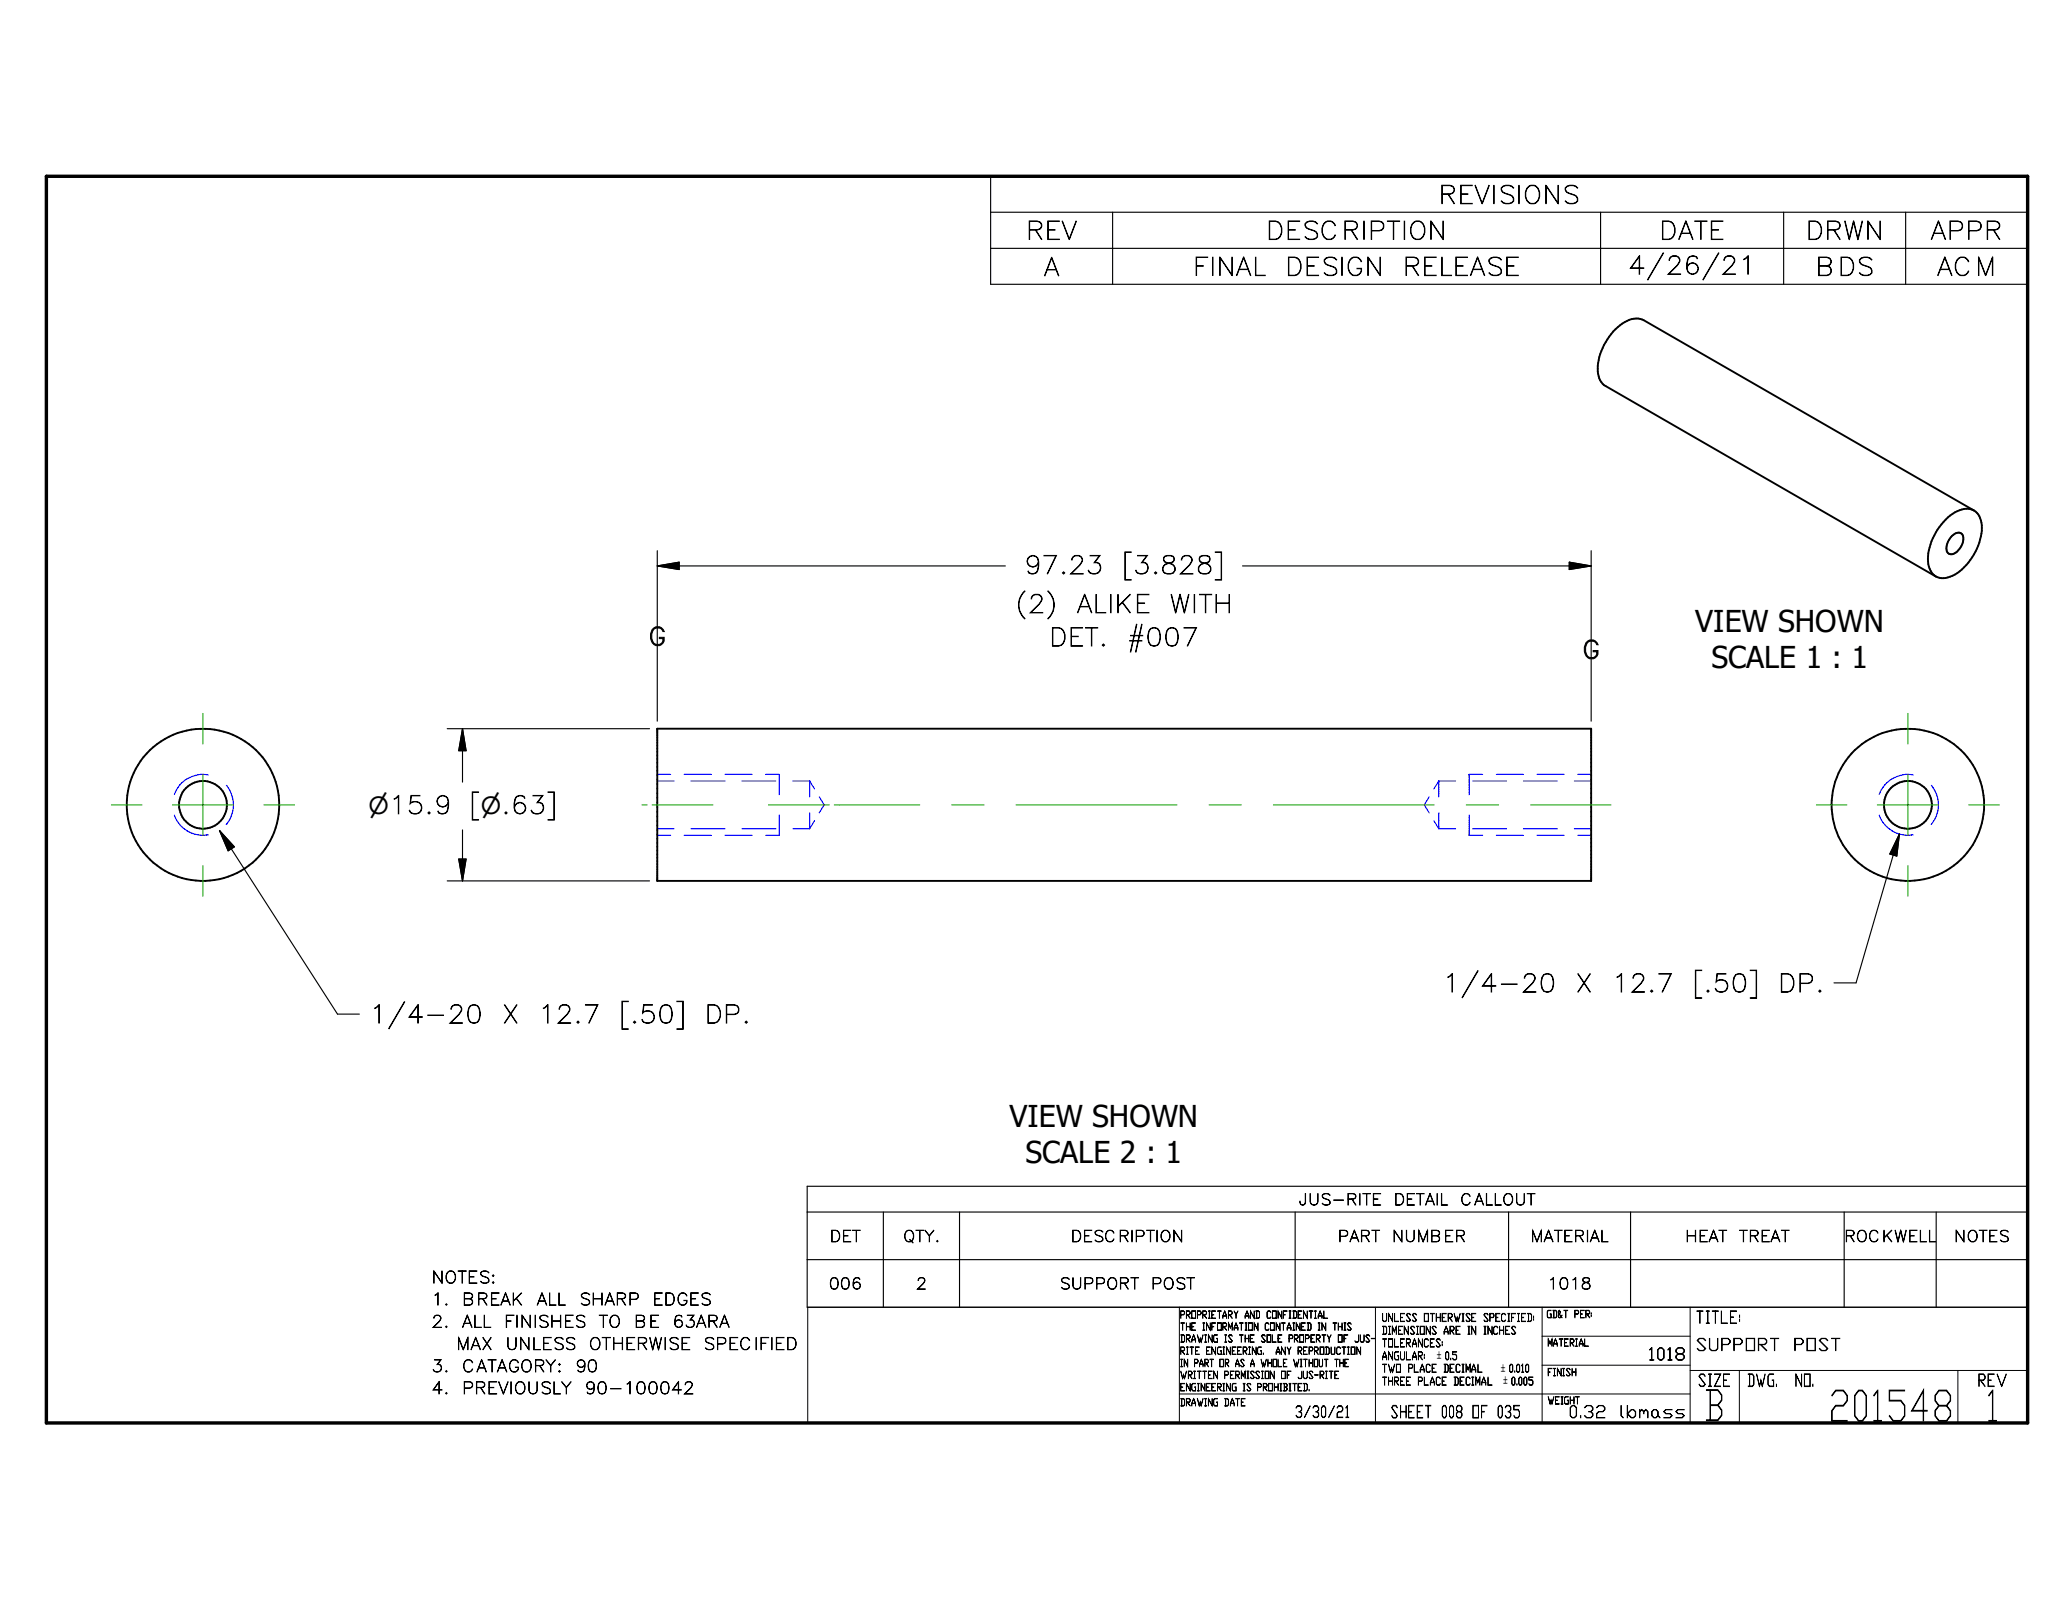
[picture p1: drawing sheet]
<svg xmlns="http://www.w3.org/2000/svg" width="279mm" height="216mm" viewBox="0 0 279 216" stroke-linecap="round" stroke-linejoin="round" font-family="sans-serif">
<g fill="none" stroke="#000" stroke-width=".25">
<path d="M263.4 72.3a.86 .86 0 0 1 1.4-.1 2.17 2.17 0 0 1-1.6 2.6 .81 .81 0 0 1-.6-1.2l.3-.7zM266.3 68.9l-44.5-25.7a2.93 2.93 0 0 0-3.2 .7 7.8 7.8 0 0 0-3 6.5l.3 .9 .5 .7 44.8 25.8M266.3 68.9a3 3 0 0 1 .9 3.5 8 8 0 0 1-3.8 5.3 2.46 2.46 0 0 1-2.2 .1M266.3 68.9a2.76 2.76 0 0 0-2.9 .4 8 8 0 0 0-3.3 6.5 2.5 2.5 0 0 0 1.1 2M88.7 98.3h126v20.6h-126z"/>
<circle cx="27.4" cy="108.6" r="10.3"/>
<circle cx="27.4" cy="108.6" r="3.2"/>
<circle cx="257.4" cy="108.6" r="3.2"/>
<circle cx="257.4" cy="108.6" r="10.3"/>
</g>
<g fill="none" stroke="#00f" stroke-width=".15">
<path d="M23.5 110a4.1 4.1 0 0 0 4.6 2.6M28.1 104.6a4.1 4.1 0 0 0-4.6 2.6M30.5 106a4.1 4.1 0 0 1 0 5.3M88.7 104.5h1.8M88.7 105.4h2.2M88.7 111.8h2.2M88.7 112.7h1.8M92.3 104.5h3.7M92.3 112.7h3.7M93.2 105.4h4.6M93.2 111.8h4.6M97.8 104.5h3.7"/>
<path d="M97.8 112.7h3.7M100.1 105.4h4.6M100.1 111.8h4.6M103.3 104.5h1.8v2.7M105.1 110v2.7h-1.8M107 105.4h2.2M107 111.8h2.2M109.2 105.4v2.1M109.2 109.7v2.1M109.2 105.4l.7 1.1M109.9 110.7l-.7 1.1M110.5 107.5l.7 1.1-.7 1.1"/>
<path d="M192.8 107.5l-.6 1.1 .6 1.1M193.4 110.7l.7 1.1M194.1 105.4v2.1M194.1 109.7v2.1M194.1 105.4l-.7 1.1M194.1 105.4h2.3M194.1 111.8h2.3M198.2 110v2.7h1.8M198.7 105.4h4.5M198.7 111.8h4.5M200 104.5h-1.8v2.7M201.9 104.5h3.6"/>
<path d="M201.9 112.7h3.6M205.5 105.4h4.6M205.5 111.8h4.6M207.4 104.5h3.6M207.4 112.7h3.6M212.4 105.4h2.3M212.4 111.8h2.3M212.9 104.5h1.8M212.9 112.7h1.8M253.5 110a4.1 4.1 0 0 0 4.6 2.6M258.1 104.6a4.1 4.1 0 0 0-4.6 2.6M260.6 106a4.1 4.1 0 0 1 0 5.3"/>
</g>
<path d="M6.3 23.8h267.3v168.2h-267.3z" fill="none" stroke="#000" stroke-width=".46"/>
<path d="M109 176.4h164.6v15.6h-164.6zM159.1 176.4v15.6M185.6 176.4v15.6M208 176.4v15.6M228 176.4v15.6M159.1 188.1h68.9M208 180.3h20M208 184.2h20M228 184.9h45.6M234.7 184.9v7.1M264.1 184.9v7.1" fill="none" stroke="#000" stroke-width=".13"/>
<g fill="none" stroke="#000" stroke-width=".15">
<path d="M133.6 23.8h140v14.6h-140zM133.6 28.6h140M133.6 33.5h140M150.1 28.6v9.8M215.9 28.6v9.8M240.6 28.6v9.8M257.1 28.6v9.8M88.7 76.4h46.9M88.7 76.4l2.9-.5v1zM88.7 74.3v23M167.6 76.4h47.1M211.7 75.9l3 .5-3 .5z"/>
<path d="M214.7 74.3v23M60.3 98.3h27.3M62.4 98.3v7.2M62.4 98.3l.5 3h-1zM29.6 112.1l15.9 24.7h3M29.6 112.1l2 2.2-.8 .5zM60.3 118.9h27.3M61.9 115.9h1l-.5 3zM62.4 112v6.9M256.3 112.5l-5.9 20.1h-3M256.3 112.5l-.4 3-.9-.3zM108.9 160.1h164.7v16.3h-164.7z"/>
<path d="M108.9 163.5h164.7M108.9 170h164.7M119.2 163.5v12.9M129.5 163.5v12.9M174.7 163.5v12.9M203.5 163.5v12.9M220 163.5v12.9M248.8 163.5v12.9M261.2 163.5v12.9"/>
</g>
<g fill="none" stroke="#23a718" stroke-width=".15">
<path d="M27.4 96.3v4.1M257.4 96.3v4.1M15 108.6h4.2M23.3 108.6h8.2M27.4 104.5v8.2M27.4 116.8v4.1M35.6 108.6h4.1M86.6 108.6h.7M88 108.6h8.2M103.7 108.6h8.2M112.6 108.6h11.5M128.4 108.6h4.4"/>
<path d="M137.1 108.6h21.7M163.1 108.6h4.4M171.8 108.6h21.7M197.8 108.6h4.4M206.5 108.6h10.8M245.1 108.6h4.1M253.3 108.6h8.2M257.4 104.5v8.2M257.4 116.8v4.1M265.6 108.6h4.1"/>
</g>
<path d="M88.7 76.4l2.9-.5v1zM211.7 75.9l3 .5-3 .5zM29.6 112.1l2 2.2-.8 .5zM61.9 115.9h1l-.5 3zM62.4 98.3l.5 3h-1zM256.3 112.5l-.4 3-.9-.3z" fill="#000" stroke="#000" stroke-width=".15"/>
<g font-size="5.7">
<text x="246.6" y="191.7">201548</text>
<text x="267.8" y="191.7">1</text>
</g>
<text font-size="5.6" x="229.7" y="191.6">B</text>
<g font-size="4.1">
<text x="228.7" y="85.3">VIEW SHOWN</text>
<text x="230.9" y="90.1">SCALE 1 : 1</text>
<text x="136.2" y="152.1">VIEW SHOWN</text>
<text x="138.3" y="156.9">SCALE 2 : 1</text>
</g>
<g font-size="3.4">
<text x="87.4" y="87.1">G</text>
<text x="213.4" y="88.9">G</text>
</g>
<g font-size="3.3">
<text x="194.1" y="27.5">REVISIONS</text>
<text x="138.4" y="32.3">REV</text>
<text x="170.8" y="32.3">DESCRIPTION</text>
<text x="223.8" y="32.3">DATE</text>
<text x="243.6" y="32.3">DRWN</text>
<text x="260.4" y="32.3">APPR</text>
<text x="140.8" y="37.2">A</text>
<text x="160.9" y="37.2">FINAL</text>
<text x="173.4" y="37.2">DESIGN</text>
<text x="189.2" y="37.2">RELEASE</text>
<text x="219.6" y="37">4/26/21</text>
<text x="244.9" y="37.2">BDS</text>
<text x="261.3" y="37.2">ACM</text>
<text x="138.1" y="77.4">97.23</text>
<text x="151.4" y="77.4">[3.828]</text>
<text x="136.9" y="82.7">(2)</text>
<text x="145.2" y="82.7">ALIKE</text>
<text x="157.8" y="82.7">WITH</text>
<text x="141.5" y="87.2">DET.</text>
<text x="152" y="87.2">#007</text>
<text x="63.4" y="109.8">[n.63]</text>
<text x="194.6" y="133.9">1/4-20</text>
<text x="212.5" y="133.9">X</text>
<text x="217.4" y="133.9">12.7</text>
<text x="228.4" y="133.9">[.50]</text>
<text x="239.9" y="133.9">DP.</text>
<text x="49.8" y="138">1/4-20</text>
<text x="67.7" y="138">X</text>
<text x="72.6" y="138">12.7</text>
<text x="83.6" y="138">[.50]</text>
<text x="95" y="138">DP.</text>
</g>
<text font-size="3.2" x="49.7" y="109.8">n15.9</text>
<g font-size="2.3">
<text x="228.7" y="178.6">TITLE:</text>
<text x="222.3" y="183.5">1018</text>
<text x="228.7" y="182.2">SUPPORT</text>
<text x="241.9" y="182.2">POST</text>
<text x="187.6" y="191.3">SHEET 008 OF 035</text>
<text x="211.6" y="191.3">0.32</text>
<text x="218.4" y="191.3">lbmass</text>
<text x="229" y="187.1">SIZE</text>
<text x="235.7" y="187.1">DWG.</text>
<text x="242.1" y="187.1">NO.</text>
<text x="266.8" y="187.1">REV</text>
</g>
<g font-size="2.2">
<text x="58.2" y="173.1">NOTES:</text>
<text x="58.2" y="176.1">1.</text>
<text x="58.2" y="179.1">2.</text>
<text x="62.3" y="176.1">BREAK</text>
<text x="62.3" y="179.1">ALL</text>
<text x="68" y="179.1">FINISHES</text>
<text x="72.4" y="176.1">ALL</text>
<text x="78.1" y="176.1">SHARP</text>
<text x="80.8" y="179.1">TO</text>
<text x="85.5" y="179.1">BE</text>
<text x="88" y="176.1">EDGES</text>
<text x="90.7" y="179.1">63ARA</text>
<text x="58.2" y="185.1">3.</text>
<text x="61.5" y="182.1">MAX</text>
<text x="62.3" y="185.1">CATAGORY:</text>
<text x="68.2" y="182.1">UNLESS</text>
<text x="77.6" y="185.1">90</text>
<text x="79.4" y="182.1">OTHERWISE</text>
<text x="94.9" y="182.1">SPECIFIED</text>
<text x="58.2" y="188.1">4.</text>
<text x="62.3" y="188.1">PREVIOUSLY</text>
<text x="78.8" y="188.1">90-100042</text>
</g>
<g font-size="2.1">
<text x="111.9" y="167.6">DET</text>
<text x="121.8" y="167.6">QTY.</text>
<text x="144.4" y="167.6">DESCRIPTION</text>
<text x="175.2" y="162.6">JUS-RITE</text>
<text x="180.5" y="167.6">PART</text>
<text x="187.8" y="167.6">NUMBER</text>
<text x="188" y="162.6">DETAIL</text>
<text x="197" y="162.6">CALLOUT</text>
<text x="206.5" y="167.6">MATERIAL</text>
<text x="227.3" y="167.6">HEAT</text>
<text x="234.6" y="167.6">TREAT</text>
<text x="248.8" y="167.6">ROCKWELL</text>
<text x="263.6" y="167.6">NOTES</text>
<text x="111.8" y="173.9">006</text>
<text x="123.6" y="173.9">2</text>
<text x="142.9" y="173.9">SUPPORT</text>
<text x="155.3" y="173.9">POST</text>
<text x="208.7" y="173.9">1018</text>
<text x="174.7" y="191.3">3/30/21</text>
</g>
<g font-size="1.5">
<text x="186.4" y="178.3">UNLESS OTHERWISE SPECIFIED:</text>
<text x="186.4" y="180">DIMENSIONS ARE IN INCHES</text>
<text x="186.4" y="181.7">TOLERANCES:</text>
<text x="186.4" y="183.5">ANGULAR:</text>
<text x="186.4" y="185.2">TWO PLACE DECIMAL</text>
<text x="186.4" y="186.9">THREE PLACE DECIMAL</text>
</g>
<g font-size="1.4">
<text x="193.9" y="183.4">`0.5</text>
<text x="202.5" y="185.1">`0.010</text>
<text x="202.8" y="186.8">`0.005</text>
</g>
<g font-size="1.3">
<text x="159.2" y="177.9">PROPRIETARY AND CONFIDENTIAL</text>
<text x="159.2" y="179.5">THE INFORMATION CONTAINED IN THIS</text>
<text x="208.6" y="177.8">GD&amp;T PER:</text>
<text x="159.2" y="181.1">DRAWING IS THE SOLE PROPERTY OF JUS-</text>
<text x="159.2" y="182.8">RITE ENGINEERING.</text>
<text x="159.2" y="184.4">IN PART OR AS A WHOLE WITHOUT THE</text>
<text x="172" y="182.8">ANY REPRODUCTION</text>
<text x="208.7" y="181.7">MATERIAL</text>
<text x="208.7" y="185.6">FINISH</text>
<text x="159.2" y="189.7">DRAWING DATE</text>
<text x="159.2" y="186">WRITTEN PERMISSION OF JUS-RITE</text>
<text x="159.2" y="187.7">ENGINEERING IS PROHIBITED.</text>
<text x="208.7" y="189.4">WEIGHT</text>
</g>
</svg>
